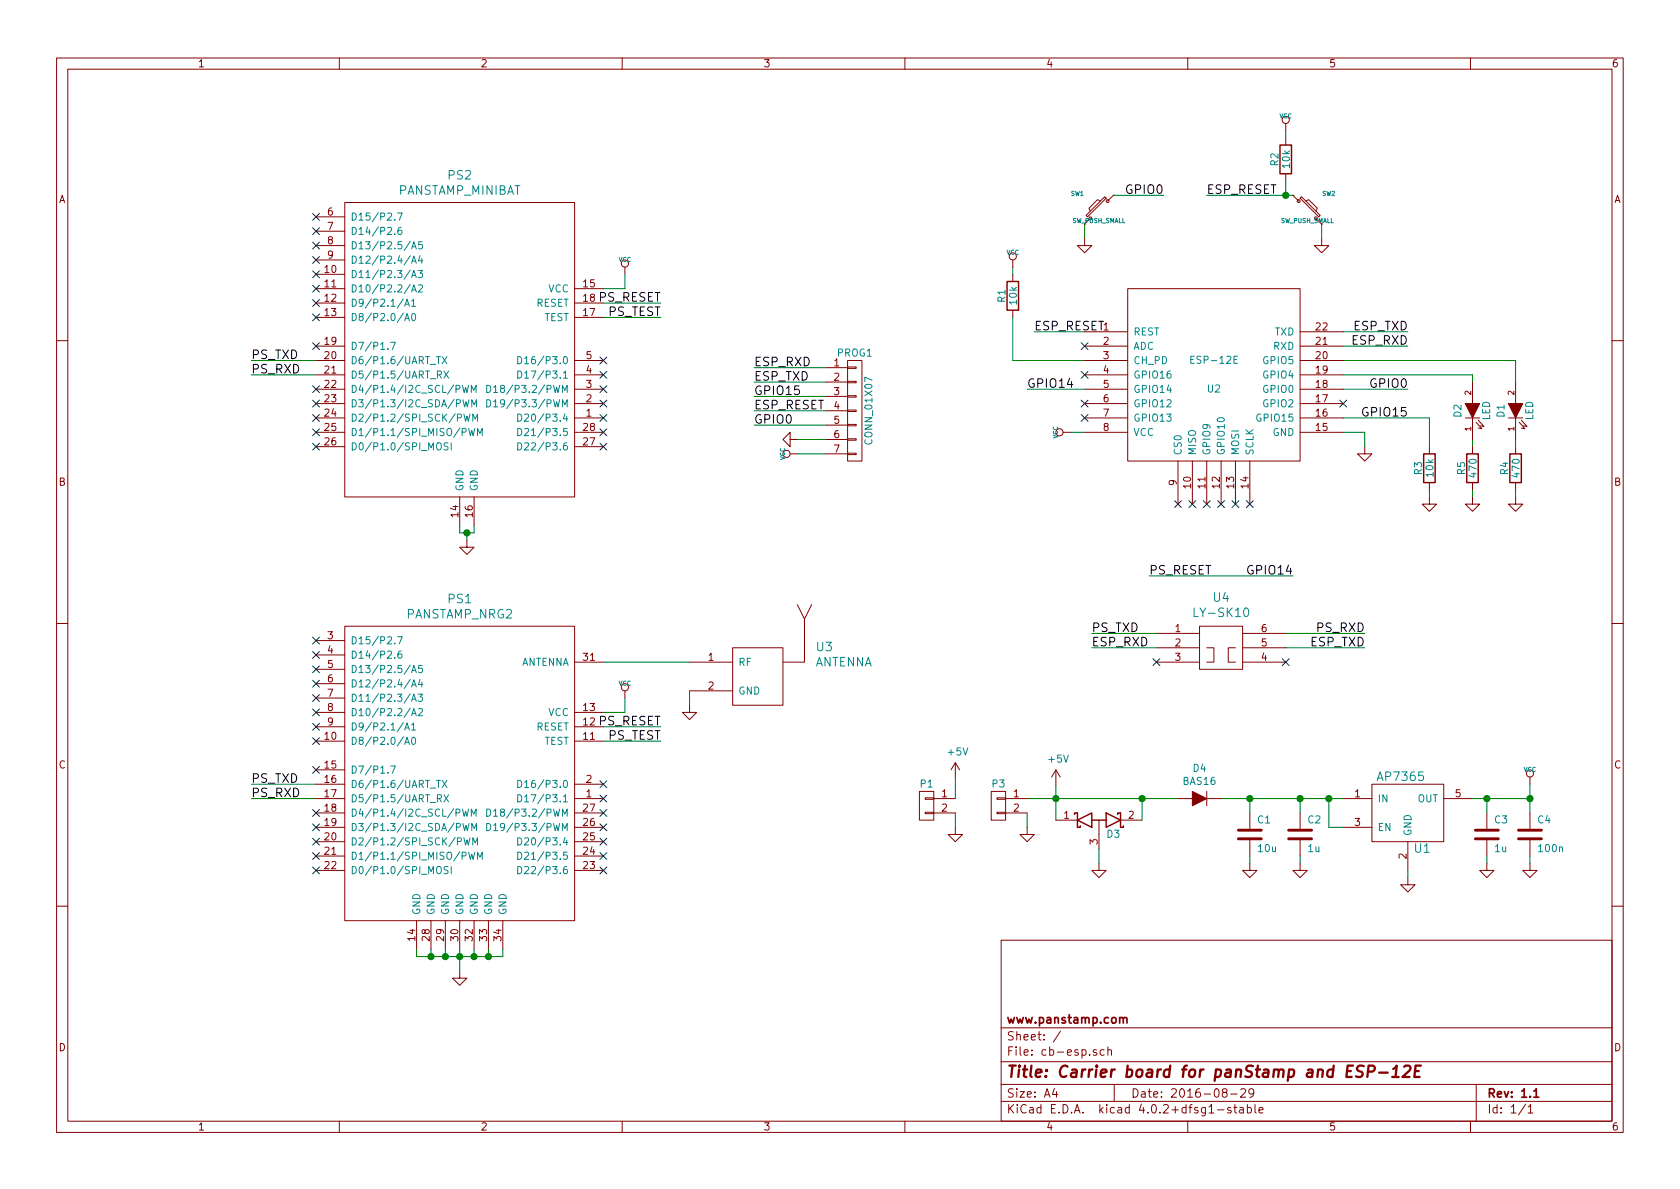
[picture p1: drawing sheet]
EESchema Schematic File Version 2
LIBS:cb-esp-rescue
LIBS:power
LIBS:device
LIBS:conn
LIBS:linear
LIBS:regul
LIBS:74xx
LIBS:cmos4000
LIBS:adc-dac
LIBS:memory
LIBS:xilinx
LIBS:microcontrollers
LIBS:dsp
LIBS:microchip
LIBS:analog_switches
LIBS:motorola
LIBS:texas
LIBS:intel
LIBS:audio
LIBS:interface
LIBS:digital-audio
LIBS:philips
LIBS:display
LIBS:cypress
LIBS:siliconi
LIBS:contrib
LIBS:valves
LIBS:panstamp
LIBS:cb-esp-cache
EELAYER 25 0
EELAYER END
$Descr A4 11693 8268
encoding utf-8
Sheet 1 1
Title "Carrier board for panStamp and ESP-12E"
Date "2016-08-29"
Rev "1.1"
Comp "www.panstamp.com"
Comment1 ""
Comment2 ""
Comment3 ""
Comment4 ""
$EndDescr
Text Label 8000 4000 0    60   ~ 0
PS_RESET
$Comp
L GND #PWR01
U 1 1
P 9500 3100
F 0 "#PWR01" H 9500 3100 30  0001 C CNN
F 1 "GND" H 9500 3030 30  0001 C CNN
F 2 "" H 9500 3100 60  0001 C CNN
F 3 "" H 9500 3100 60  0001 C CNN
	1    9500 3100
	1    0    0    -1  
$EndComp
Text Label 9800 2300 2    60   ~ 0
ESP_TXD
Text Label 9800 2400 2    60   ~ 0
ESP_RXD
Text Label 9800 2700 2    60   ~ 0
GPIO0
Wire Wire Line
	9350 2400 9800 2400
Wire Wire Line
	9350 2300 9800 2300
Text Label 9800 2900 2    60   ~ 0
GPIO15
Wire Wire Line
	7550 3000 7450 3000
Wire Wire Line
	9350 3000 9500 3000
Wire Wire Line
	9500 3000 9500 3100
$Comp
L R R1
U 1 1
P 7050 2050
F 0 "R1" V 7130 2050 50  0000 C CNN
F 1 "10k" V 7050 2050 50  0000 C CNN
F 2 "mysmd:SM0603S" H 7050 2050 60  0001 C CNN
F 3 "" H 7050 2050 60  0001 C CNN
	1    7050 2050
	-1   0    0    1   
$EndComp
Wire Wire Line
	7050 1900 7050 1850
Text Label 7200 2300 0    60   ~ 0
ESP_RESET
$Comp
L R R3
U 1 1
P 9950 3250
F 0 "R3" V 10030 3250 50  0000 C CNN
F 1 "10k" V 9950 3250 50  0000 C CNN
F 2 "mysmd:SM0603S" H 9950 3250 60  0001 C CNN
F 3 "" H 9950 3250 60  0001 C CNN
	1    9950 3250
	-1   0    0    1   
$EndComp
Wire Wire Line
	9950 2900 9950 3100
$Comp
L GND #PWR02
U 1 1
P 9950 3450
F 0 "#PWR02" H 9950 3450 30  0001 C CNN
F 1 "GND" H 9950 3380 30  0001 C CNN
F 2 "" H 9950 3450 60  0001 C CNN
F 3 "" H 9950 3450 60  0001 C CNN
	1    9950 3450
	1    0    0    -1  
$EndComp
Wire Wire Line
	9950 3400 9950 3450
NoConn ~ 8200 3500
NoConn ~ 8300 3500
NoConn ~ 8400 3500
NoConn ~ 8500 3500
NoConn ~ 8600 3500
NoConn ~ 8700 3500
Wire Wire Line
	7550 2500 7050 2500
Wire Wire Line
	7050 2500 7050 2200
$Comp
L VCC #PWR03
U 1 1
P 7050 1850
F 0 "#PWR03" H 7050 1950 30  0001 C CNN
F 1 "VCC" H 7050 1950 30  0000 C CNN
F 2 "" H 7050 1850 60  0000 C CNN
F 3 "" H 7050 1850 60  0000 C CNN
	1    7050 1850
	1    0    0    -1  
$EndComp
$Comp
L VCC #PWR04
U 1 1
P 7450 3000
F 0 "#PWR04" H 7450 3100 30  0001 C CNN
F 1 "VCC" H 7450 3100 30  0000 C CNN
F 2 "" H 7450 3000 60  0000 C CNN
F 3 "" H 7450 3000 60  0000 C CNN
	1    7450 3000
	0    -1   -1   0   
$EndComp
Wire Wire Line
	9350 2900 9950 2900
Wire Wire Line
	7550 2300 7200 2300
Text Label 7600 4500 0    60   ~ 0
ESP_RXD
Text Label 9500 4500 2    60   ~ 0
ESP_TXD
Wire Wire Line
	9200 1550 9200 1650
$Comp
L GND #PWR05
U 1 1
P 9200 1650
F 0 "#PWR05" H 9200 1650 30  0001 C CNN
F 1 "GND" H 9200 1580 30  0001 C CNN
F 2 "" H 9200 1650 60  0001 C CNN
F 3 "" H 9200 1650 60  0001 C CNN
	1    9200 1650
	1    0    0    -1  
$EndComp
$Comp
L SW_PUSH_SMALL SW2
U 1 1
P 9100 1450
F 0 "SW2" H 9250 1560 30  0000 C CNN
F 1 "SW_PUSH_SMALL" H 9100 1371 30  0000 C CNN
F 2 "mysmd:switch-tact-noah" H 9100 1450 60  0001 C CNN
F 3 "" H 9100 1450 60  0001 C CNN
	1    9100 1450
	1    0    0    -1  
$EndComp
Text Label 8400 1350 0    60   ~ 0
ESP_RESET
Wire Wire Line
	7550 1550 7550 1650
$Comp
L GND #PWR06
U 1 1
P 7550 1650
F 0 "#PWR06" H 7550 1650 30  0001 C CNN
F 1 "GND" H 7550 1580 30  0001 C CNN
F 2 "" H 7550 1650 60  0001 C CNN
F 3 "" H 7550 1650 60  0001 C CNN
	1    7550 1650
	1    0    0    -1  
$EndComp
$Comp
L SW_PUSH_SMALL SW1
U 1 1
P 7650 1450
F 0 "SW1" H 7800 1560 30  0000 C CNN
F 1 "SW_PUSH_SMALL" H 7650 1371 30  0000 C CNN
F 2 "mysmd:switch-tact-noah" H 7650 1450 60  0001 C CNN
F 3 "" H 7650 1450 60  0001 C CNN
	1    7650 1450
	-1   0    0    -1  
$EndComp
Wire Wire Line
	7750 1350 8100 1350
Text Label 8100 1350 2    60   ~ 0
GPIO0
Wire Wire Line
	8400 1350 9000 1350
$Comp
L R R2
U 1 1
P 8950 1100
F 0 "R2" V 9030 1100 50  0000 C CNN
F 1 "10k" V 8950 1100 50  0000 C CNN
F 2 "mysmd:SM0603S" H 8950 1100 60  0001 C CNN
F 3 "" H 8950 1100 60  0001 C CNN
	1    8950 1100
	-1   0    0    1   
$EndComp
Wire Wire Line
	8950 1250 8950 1350
Connection ~ 8950 1350
Wire Wire Line
	8950 900  8950 950 
$Comp
L VCC #PWR07
U 1 1
P 8950 900
F 0 "#PWR07" H 8950 1000 30  0001 C CNN
F 1 "VCC" H 8950 1000 30  0000 C CNN
F 2 "" H 8950 900 60  0000 C CNN
F 3 "" H 8950 900 60  0000 C CNN
	1    8950 900 
	1    0    0    -1  
$EndComp
Wire Wire Line
	8000 4000 9000 4000
Text Label 9000 4000 2    60   ~ 0
GPIO14
$Comp
L R R4
U 1 1
P 10550 3250
F 0 "R4" V 10630 3250 50  0000 C CNN
F 1 "470" V 10550 3250 50  0000 C CNN
F 2 "mysmd:SM0603S" H 10550 3250 60  0001 C CNN
F 3 "" H 10550 3250 60  0001 C CNN
	1    10550 3250
	-1   0    0    1   
$EndComp
$Comp
L GND #PWR08
U 1 1
P 10550 3450
F 0 "#PWR08" H 10550 3450 30  0001 C CNN
F 1 "GND" H 10550 3380 30  0001 C CNN
F 2 "" H 10550 3450 60  0001 C CNN
F 3 "" H 10550 3450 60  0001 C CNN
	1    10550 3450
	1    0    0    -1  
$EndComp
$Comp
L LED D1
U 1 1
P 10550 2850
F 0 "D1" H 10550 2950 50  0000 C CNN
F 1 "LED" H 10550 2750 50  0000 C CNN
F 2 "mysmd:SM0603S_POL" H 10550 2850 60  0001 C CNN
F 3 "" H 10550 2850 60  0000 C CNN
	1    10550 2850
	0    -1   -1   0   
$EndComp
Wire Wire Line
	10550 2500 10550 2650
Wire Wire Line
	10550 3050 10550 3100
Wire Wire Line
	10550 3450 10550 3400
$Comp
L GND #PWR09
U 1 1
P 10250 3450
F 0 "#PWR09" H 10250 3450 30  0001 C CNN
F 1 "GND" H 10250 3380 30  0001 C CNN
F 2 "" H 10250 3450 60  0001 C CNN
F 3 "" H 10250 3450 60  0001 C CNN
	1    10250 3450
	1    0    0    -1  
$EndComp
Wire Wire Line
	10250 3050 10250 3100
Wire Wire Line
	10250 3450 10250 3400
$Comp
L R R5
U 1 1
P 10250 3250
F 0 "R5" V 10330 3250 50  0000 C CNN
F 1 "470" V 10250 3250 50  0000 C CNN
F 2 "mysmd:SM0603S" H 10250 3250 60  0001 C CNN
F 3 "" H 10250 3250 60  0001 C CNN
	1    10250 3250
	-1   0    0    1   
$EndComp
$Comp
L LED D2
U 1 1
P 10250 2850
F 0 "D2" H 10250 2950 50  0000 C CNN
F 1 "LED" H 10250 2750 50  0000 C CNN
F 2 "mysmd:SM0603S_POL" H 10250 2850 60  0001 C CNN
F 3 "" H 10250 2850 60  0000 C CNN
	1    10250 2850
	0    -1   -1   0   
$EndComp
NoConn ~ 9350 2800
NoConn ~ 7550 2900
NoConn ~ 7550 2800
NoConn ~ 7550 2600
NoConn ~ 7550 2400
$Comp
L CONN_01X02 P3
U 1 1
P 6950 5600
F 0 "P3" H 6950 5750 50  0000 C CNN
F 1 "CONN_01X02" V 7050 5600 50  0001 C CNN
F 2 "myconnectors:PWR_3A" H 6950 5600 60  0001 C CNN
F 3 "" H 6950 5600 60  0000 C CNN
	1    6950 5600
	-1   0    0    -1  
$EndComp
Wire Wire Line
	9350 2700 9800 2700
$Comp
L GND #PWR010
U 1 1
P 8700 6000
F 0 "#PWR010" H 8700 6000 30  0001 C CNN
F 1 "GND" H 8700 5930 30  0001 C CNN
F 2 "" H 8700 6000 60  0001 C CNN
F 3 "" H 8700 6000 60  0001 C CNN
	1    8700 6000
	1    0    0    -1  
$EndComp
$Comp
L C C1
U 1 1
P 8700 5800
F 0 "C1" H 8750 5900 50  0000 L CNN
F 1 "10u" H 8750 5700 50  0000 L CNN
F 2 "mysmd:SM0603S" H 8700 5800 60  0001 C CNN
F 3 "" H 8700 5800 60  0001 C CNN
	1    8700 5800
	1    0    0    -1  
$EndComp
$Comp
L GND #PWR011
U 1 1
P 9800 6100
F 0 "#PWR011" H 9800 6100 30  0001 C CNN
F 1 "GND" H 9800 6030 30  0001 C CNN
F 2 "" H 9800 6100 60  0001 C CNN
F 3 "" H 9800 6100 60  0001 C CNN
	1    9800 6100
	1    0    0    -1  
$EndComp
$Comp
L VCC #PWR012
U 1 1
P 10650 5450
F 0 "#PWR012" H 10650 5550 30  0001 C CNN
F 1 "VCC" H 10650 5550 30  0000 C CNN
F 2 "" H 10650 5450 60  0000 C CNN
F 3 "" H 10650 5450 60  0000 C CNN
	1    10650 5450
	1    0    0    -1  
$EndComp
Wire Wire Line
	8700 6000 8700 5950
Wire Wire Line
	8700 5550 8700 5650
Connection ~ 8700 5550
Wire Wire Line
	10650 5450 10650 5650
$Comp
L C C2
U 1 1
P 9050 5800
F 0 "C2" H 9100 5900 50  0000 L CNN
F 1 "1u" H 9100 5700 50  0000 L CNN
F 2 "mysmd:SM0603S" H 9050 5800 60  0001 C CNN
F 3 "" H 9050 5800 60  0001 C CNN
	1    9050 5800
	1    0    0    -1  
$EndComp
$Comp
L GND #PWR013
U 1 1
P 10350 6000
F 0 "#PWR013" H 10350 6000 30  0001 C CNN
F 1 "GND" H 10350 5930 30  0001 C CNN
F 2 "" H 10350 6000 60  0001 C CNN
F 3 "" H 10350 6000 60  0001 C CNN
	1    10350 6000
	1    0    0    -1  
$EndComp
$Comp
L C C3
U 1 1
P 10350 5800
F 0 "C3" H 10400 5900 50  0000 L CNN
F 1 "1u" H 10400 5700 50  0000 L CNN
F 2 "mysmd:SM0603S" H 10350 5800 60  0001 C CNN
F 3 "" H 10350 5800 60  0001 C CNN
	1    10350 5800
	1    0    0    -1  
$EndComp
Wire Wire Line
	10350 6000 10350 5950
Wire Wire Line
	10350 5650 10350 5550
Connection ~ 10350 5550
$Comp
L GND #PWR014
U 1 1
P 10650 6000
F 0 "#PWR014" H 10650 6000 30  0001 C CNN
F 1 "GND" H 10650 5930 30  0001 C CNN
F 2 "" H 10650 6000 60  0001 C CNN
F 3 "" H 10650 6000 60  0001 C CNN
	1    10650 6000
	1    0    0    -1  
$EndComp
$Comp
L C C4
U 1 1
P 10650 5800
F 0 "C4" H 10700 5900 50  0000 L CNN
F 1 "100n" H 10700 5700 50  0000 L CNN
F 2 "mysmd:SM0603S" H 10650 5800 60  0001 C CNN
F 3 "" H 10650 5800 60  0001 C CNN
	1    10650 5800
	1    0    0    -1  
$EndComp
Wire Wire Line
	10650 6000 10650 5950
Connection ~ 10650 5550
$Comp
L GND #PWR015
U 1 1
P 7150 5750
F 0 "#PWR015" H 7150 5750 30  0001 C CNN
F 1 "GND" H 7150 5680 30  0001 C CNN
F 2 "" H 7150 5750 60  0001 C CNN
F 3 "" H 7150 5750 60  0001 C CNN
	1    7150 5750
	1    0    0    -1  
$EndComp
Wire Wire Line
	7150 5650 7150 5750
Text Label 9500 4400 2    60   ~ 0
PS_RXD
Text Label 7600 4400 0    60   ~ 0
PS_TXD
Wire Wire Line
	9350 2600 10250 2600
Wire Wire Line
	10250 2600 10250 2650
Wire Wire Line
	9350 2500 10550 2500
$Comp
L PANSTAMP_MINIBAT PS2
U 1 1
P 3200 2400
F 0 "PS2" H 3200 3587 60  0000 C CNN
F 1 "PANSTAMP_MINIBAT" H 3200 3481 60  0000 C CNN
F 2 "mymods:minibat" H 3250 2800 60  0001 C CNN
F 3 "" H 3250 2800 60  0000 C CNN
	1    3200 2400
	1    0    0    -1  
$EndComp
$Comp
L VCC #PWR016
U 1 1
P 4350 1900
F 0 "#PWR016" H 4350 2000 30  0001 C CNN
F 1 "VCC" H 4350 2000 30  0000 C CNN
F 2 "" H 4350 1900 60  0001 C CNN
F 3 "" H 4350 1900 60  0001 C CNN
	1    4350 1900
	1    0    0    -1  
$EndComp
Text Label 4600 2100 2    60   ~ 0
PS_RESET
Text Label 4600 2200 2    60   ~ 0
PS_TEST
Wire Wire Line
	4200 2000 4350 2000
Wire Wire Line
	4350 2000 4350 1900
Wire Wire Line
	4200 2100 4600 2100
Wire Wire Line
	4200 2200 4600 2200
Text Label 1750 2500 0    60   ~ 0
PS_TXD
Text Label 1750 2600 0    60   ~ 0
PS_RXD
Wire Wire Line
	2200 2500 1750 2500
Wire Wire Line
	2200 2600 1750 2600
NoConn ~ 2200 2200
NoConn ~ 2200 2100
NoConn ~ 2200 2000
NoConn ~ 2200 1900
NoConn ~ 2200 1800
NoConn ~ 2200 1700
NoConn ~ 2200 1600
NoConn ~ 2200 1500
NoConn ~ 2200 3100
NoConn ~ 2200 3000
NoConn ~ 2200 2900
NoConn ~ 2200 2800
NoConn ~ 2200 2700
NoConn ~ 2200 2400
NoConn ~ 4200 3100
NoConn ~ 4200 3000
NoConn ~ 4200 2900
NoConn ~ 4200 2800
NoConn ~ 4200 2700
NoConn ~ 4200 2600
NoConn ~ 4200 2500
$Comp
L GND #PWR017
U 1 1
P 3250 3750
F 0 "#PWR017" H 3250 3750 30  0001 C CNN
F 1 "GND" H 3250 3680 30  0001 C CNN
F 2 "" H 3250 3750 60  0001 C CNN
F 3 "" H 3250 3750 60  0001 C CNN
	1    3250 3750
	1    0    0    -1  
$EndComp
Wire Wire Line
	3200 3650 3200 3700
Wire Wire Line
	3200 3700 3300 3700
Wire Wire Line
	3300 3700 3300 3650
Wire Wire Line
	3250 3750 3250 3700
Connection ~ 3250 3700
$Comp
L D_Schottky_x2_ACom_KKA D3
U 1 1
P 7650 5700
F 0 "D3" H 7750 5600 50  0000 C CNN
F 1 "D_Schottky_x2_ACom_KKA" H 7300 4950 50  0001 C CNN
F 2 "mysmd:SOT23" H 7650 5700 50  0001 C CNN
F 3 "" H 7650 5700 50  0000 C CNN
	1    7650 5700
	1    0    0    -1  
$EndComp
Wire Wire Line
	7350 5450 7350 5700
Connection ~ 7350 5550
Wire Wire Line
	7950 5550 7950 5700
Connection ~ 7950 5550
$Comp
L GND #PWR018
U 1 1
P 7650 6000
F 0 "#PWR018" H 7650 6000 30  0001 C CNN
F 1 "GND" H 7650 5930 30  0001 C CNN
F 2 "" H 7650 6000 60  0001 C CNN
F 3 "" H 7650 6000 60  0001 C CNN
	1    7650 6000
	1    0    0    -1  
$EndComp
Wire Wire Line
	7650 6000 7650 5900
Wire Wire Line
	8500 5550 9350 5550
Wire Wire Line
	7150 5550 8200 5550
$Comp
L D D4
U 1 1
P 8350 5550
F 0 "D4" H 8350 5335 50  0000 C CNN
F 1 "BAS16" H 8350 5426 50  0000 C CNN
F 2 "SOD323" H 8350 5550 50  0001 C CNN
F 3 "" H 8350 5550 50  0000 C CNN
	1    8350 5550
	-1   0    0    1   
$EndComp
$Comp
L +5V #PWR019
U 1 1
P 7350 5450
F 0 "#PWR019" H 7350 5300 50  0001 C CNN
F 1 "+5V" H 7365 5623 50  0000 C CNN
F 2 "" H 7350 5450 50  0000 C CNN
F 3 "" H 7350 5450 50  0000 C CNN
	1    7350 5450
	1    0    0    -1  
$EndComp
$Comp
L CONN_01X02 P1
U 1 1
P 6450 5600
F 0 "P1" H 6450 5750 50  0000 C CNN
F 1 "CONN_01X02" V 6550 5600 50  0001 C CNN
F 2 "Pin_Headers:Pin_Header_Straight_1x02" H 6450 5600 60  0001 C CNN
F 3 "" H 6450 5600 60  0000 C CNN
	1    6450 5600
	-1   0    0    -1  
$EndComp
$Comp
L GND #PWR020
U 1 1
P 6650 5750
F 0 "#PWR020" H 6650 5750 30  0001 C CNN
F 1 "GND" H 6650 5680 30  0001 C CNN
F 2 "" H 6650 5750 60  0001 C CNN
F 3 "" H 6650 5750 60  0001 C CNN
	1    6650 5750
	1    0    0    -1  
$EndComp
Wire Wire Line
	6650 5650 6650 5750
$Comp
L +5V #PWR021
U 1 1
P 6650 5400
F 0 "#PWR021" H 6650 5250 50  0001 C CNN
F 1 "+5V" H 6665 5573 50  0000 C CNN
F 2 "" H 6650 5400 50  0000 C CNN
F 3 "" H 6650 5400 50  0000 C CNN
	1    6650 5400
	1    0    0    -1  
$EndComp
Wire Wire Line
	6650 5550 6650 5400
$Comp
L LY-SK10 U4
U 1 1
P 8500 4500
F 0 "U4" H 8500 4847 60  0000 C CNN
F 1 "LY-SK10" H 8500 4741 60  0000 C CNN
F 2 "LY-SK10" H 8750 4350 60  0001 C CNN
F 3 "" H 8750 4350 60  0000 C CNN
	1    8500 4500
	1    0    0    -1  
$EndComp
Wire Wire Line
	8050 4400 7600 4400
Wire Wire Line
	8050 4500 7600 4500
Wire Wire Line
	8950 4400 9500 4400
Wire Wire Line
	8950 4500 9500 4500
NoConn ~ 8950 4600
NoConn ~ 8050 4600
$Comp
L PANSTAMP_NRG2 PS1
U 1 1
P 3200 5350
F 0 "PS1" H 3200 6537 60  0000 C CNN
F 1 "PANSTAMP_NRG2" H 3200 6431 60  0000 C CNN
F 2 "mysmd:PANSTAMP_2" H 3250 5750 60  0001 C CNN
F 3 "" H 3250 5750 60  0000 C CNN
	1    3200 5350
	1    0    0    -1  
$EndComp
$Comp
L VCC #PWR022
U 1 1
P 4350 4850
F 0 "#PWR022" H 4350 4950 30  0001 C CNN
F 1 "VCC" H 4350 4950 30  0000 C CNN
F 2 "" H 4350 4850 60  0001 C CNN
F 3 "" H 4350 4850 60  0001 C CNN
	1    4350 4850
	1    0    0    -1  
$EndComp
Text Label 4600 5050 2    60   ~ 0
PS_RESET
Text Label 4600 5150 2    60   ~ 0
PS_TEST
Wire Wire Line
	4200 4950 4350 4950
Wire Wire Line
	4350 4950 4350 4850
Wire Wire Line
	4200 5050 4600 5050
Wire Wire Line
	4200 5150 4600 5150
Text Label 1750 5450 0    60   ~ 0
PS_TXD
Text Label 1750 5550 0    60   ~ 0
PS_RXD
Wire Wire Line
	2200 5450 1750 5450
Wire Wire Line
	2200 5550 1750 5550
$Comp
L GND #PWR023
U 1 1
P 3200 6750
F 0 "#PWR023" H 3200 6750 30  0001 C CNN
F 1 "GND" H 3200 6680 30  0001 C CNN
F 2 "" H 3200 6750 60  0001 C CNN
F 3 "" H 3200 6750 60  0001 C CNN
	1    3200 6750
	1    0    0    -1  
$EndComp
Wire Wire Line
	3100 6600 3100 6650
Wire Wire Line
	2900 6650 3500 6650
Wire Wire Line
	3200 6600 3200 6750
Wire Wire Line
	3500 6650 3500 6600
Connection ~ 3200 6650
Wire Wire Line
	3400 6600 3400 6650
Connection ~ 3400 6650
Wire Wire Line
	3300 6600 3300 6650
Connection ~ 3300 6650
Wire Wire Line
	3000 6600 3000 6650
Connection ~ 3100 6650
Wire Wire Line
	2900 6650 2900 6600
Connection ~ 3000 6650
$Comp
L ANTENNA U3
U 1 1
P 5250 4700
F 0 "U3" H 5678 4903 60  0000 L CNN
F 1 "ANTENNA" H 5678 4797 60  0000 L CNN
F 2 "myconnectors:SMA_RightAngle_Tyco" H 5250 4700 60  0001 C CNN
F 3 "" H 5250 4700 60  0000 C CNN
	1    5250 4700
	1    0    0    -1  
$EndComp
NoConn ~ 2200 4450
NoConn ~ 2200 4550
NoConn ~ 2200 4650
NoConn ~ 2200 4750
NoConn ~ 2200 4850
NoConn ~ 2200 4950
NoConn ~ 2200 5050
NoConn ~ 2200 5150
NoConn ~ 2200 5350
NoConn ~ 2200 5650
NoConn ~ 2200 5750
NoConn ~ 2200 5850
NoConn ~ 2200 5950
NoConn ~ 2200 6050
NoConn ~ 4200 6050
NoConn ~ 4200 5950
NoConn ~ 4200 5850
NoConn ~ 4200 5750
NoConn ~ 4200 5650
NoConn ~ 4200 5550
NoConn ~ 4200 5450
Wire Wire Line
	4800 4600 4200 4600
$Comp
L GND #PWR024
U 1 1
P 4800 4900
F 0 "#PWR024" H 4800 4900 30  0001 C CNN
F 1 "GND" H 4800 4830 30  0001 C CNN
F 2 "" H 4800 4900 60  0001 C CNN
F 3 "" H 4800 4900 60  0001 C CNN
	1    4800 4900
	1    0    0    -1  
$EndComp
Wire Wire Line
	4800 4800 4800 4900
$Comp
L AP7365 U1
U 1 1
P 9800 5650
F 0 "U1" H 9900 5400 60  0000 C CNN
F 1 "AP7365" H 9750 5900 60  0000 C CNN
F 2 "TO_SOT_Packages_SMD:SOT-23-5" H 9800 5600 60  0001 C CNN
F 3 "" H 9800 5600 60  0000 C CNN
	1    9800 5650
	1    0    0    -1  
$EndComp
Wire Wire Line
	10250 5550 10650 5550
Wire Wire Line
	9800 6100 9800 6050
Wire Wire Line
	9050 5650 9050 5550
Connection ~ 9050 5550
$Comp
L GND #PWR025
U 1 1
P 9050 6000
F 0 "#PWR025" H 9050 6000 30  0001 C CNN
F 1 "GND" H 9050 5930 30  0001 C CNN
F 2 "" H 9050 6000 60  0001 C CNN
F 3 "" H 9050 6000 60  0001 C CNN
	1    9050 6000
	1    0    0    -1  
$EndComp
Wire Wire Line
	9050 6000 9050 5950
Wire Wire Line
	9350 5750 9250 5750
Wire Wire Line
	9250 5750 9250 5550
Connection ~ 9250 5550
$Comp
L ESP-12E U2
U 1 1
P 8450 2600
F 0 "U2" H 8450 2500 50  0000 C CNN
F 1 "ESP-12E" H 8450 2700 50  0000 C CNN
F 2 "ESP8266:ESP-12E" H 8450 2600 50  0001 C CNN
F 3 "" H 8450 2600 50  0001 C CNN
	1    8450 2600
	1    0    0    -1  
$EndComp
Wire Wire Line
	7150 2700 7550 2700
Text Label 7150 2700 0    60   ~ 0
GPIO14
$Comp
L CONN_01X07 PROG1
U 1 1
P 5950 2850
F 0 "PROG1" H 5950 3250 50  0000 C CNN
F 1 "CONN_01X07" V 6050 2850 50  0000 C CNN
F 2 "Pin_Headers:Pin_Header_Straight_1x07" H 5950 2850 50  0001 C CNN
F 3 "" H 5950 2850 50  0000 C CNN
	1    5950 2850
	1    0    0    -1  
$EndComp
Wire Wire Line
	5250 2550 5750 2550
Wire Wire Line
	5250 2650 5750 2650
Wire Wire Line
	5250 2750 5750 2750
Wire Wire Line
	5250 2850 5750 2850
Wire Wire Line
	5250 2950 5750 2950
$Comp
L VCC #PWR026
U 1 1
P 5550 3150
F 0 "#PWR026" H 5550 3250 30  0001 C CNN
F 1 "VCC" H 5550 3250 30  0000 C CNN
F 2 "" H 5550 3150 60  0000 C CNN
F 3 "" H 5550 3150 60  0000 C CNN
	1    5550 3150
	0    -1   -1   0   
$EndComp
$Comp
L GND #PWR027
U 1 1
P 5550 3050
F 0 "#PWR027" H 5550 3050 30  0001 C CNN
F 1 "GND" H 5550 2980 30  0001 C CNN
F 2 "" H 5550 3050 60  0001 C CNN
F 3 "" H 5550 3050 60  0001 C CNN
	1    5550 3050
	0    1    1    0   
$EndComp
Wire Wire Line
	5550 3050 5750 3050
Wire Wire Line
	5550 3150 5750 3150
Text Label 5250 2650 0    60   ~ 0
ESP_TXD
Text Label 5250 2550 0    60   ~ 0
ESP_RXD
Text Label 5250 2950 0    60   ~ 0
GPIO0
Text Label 5250 2750 0    60   ~ 0
GPIO15
Text Label 5250 2850 0    60   ~ 0
ESP_RESET
$EndSCHEMATC
